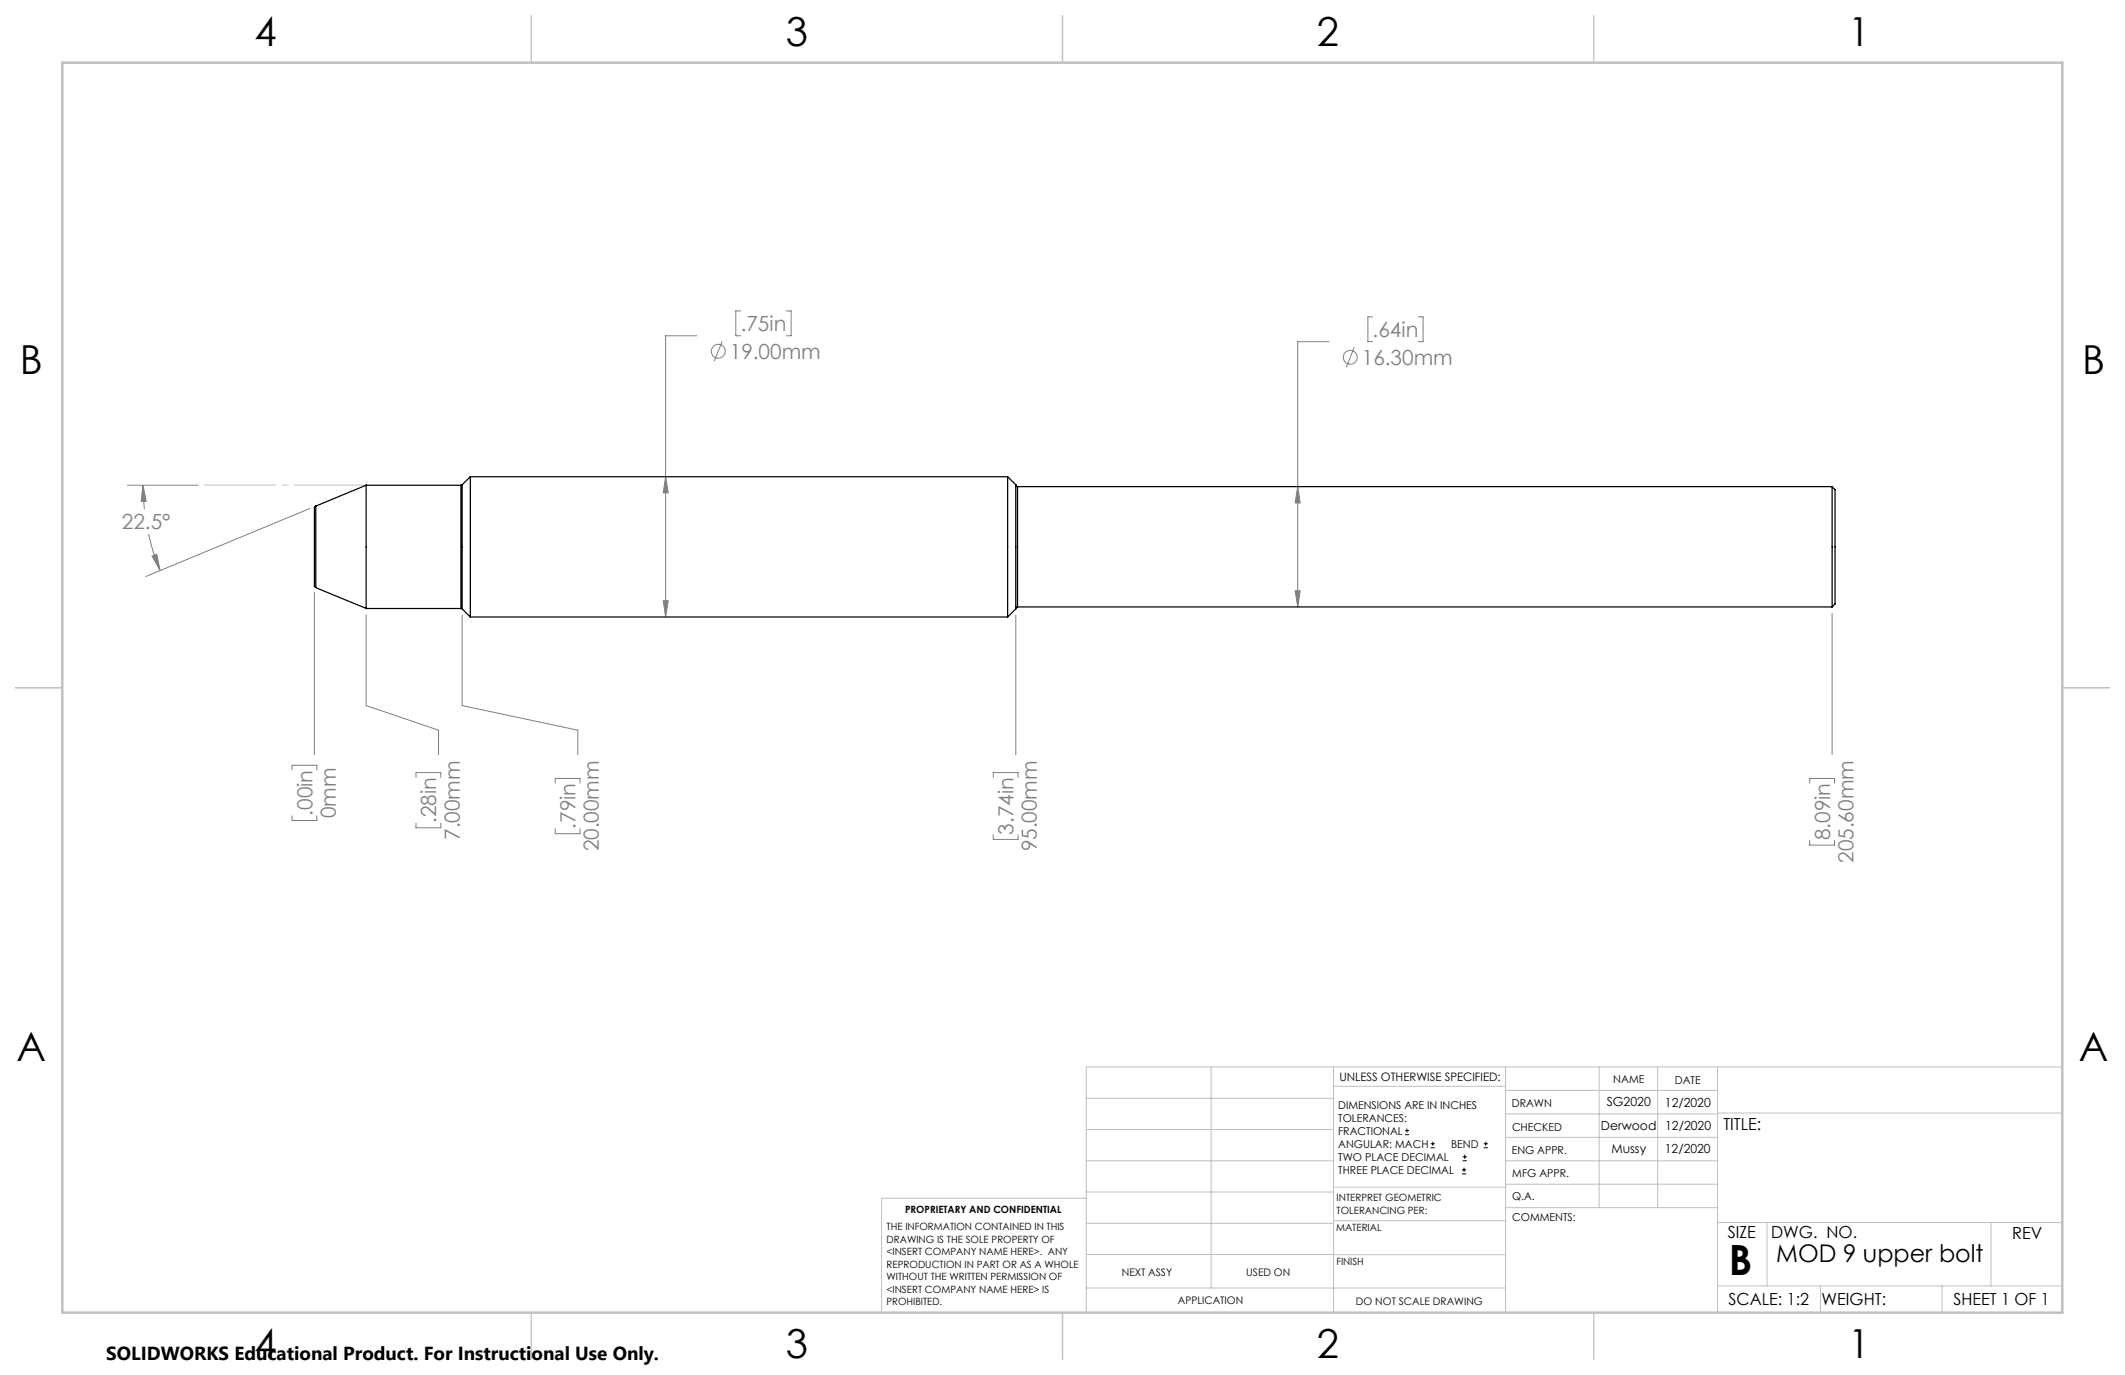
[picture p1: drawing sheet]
<svg xmlns="http://www.w3.org/2000/svg" width="432mm" height="279mm" viewBox="0 0 432 279" stroke-linecap="round" stroke-linejoin="round" font-family="sans-serif">
<g fill="none" stroke="#808080" stroke-width=".2">
<path d="M141.6 68.2h-6.3v57.2M146.8 69.4l-1.7 4M150.5 63.2h-1v5h1M159.8 63.2h1v5h-1M270.1 69.4h-6.4v53.9M275.2 70.6l-1.6 4M278.9 64.4h-.9v5h.9M288.2 64.4h1v5h-1M25.9 98.6h14.3M29.1 98.6l.6 3.3h-1zM29.1 98.6l.3 4.9M135.3 96.9l.5 3.3h-1z"/>
<path d="M263.7 98.9l.5 3.3h-1zM30.2 108.5a39.9 39.9 0 0 0 2.3 7.4M30.9 113l1-.4 .6 3.3zM63 103.3l-33.4 13.9M63.9 120.4v33M74.4 124.9v18.5l14.7 5v5M93.9 125v18.4l23.5 5v5M134.8 122.1h1l-.5 3.3zM206.4 125v28.4M263.2 120.1h1l-.5 3.2zM372.3 124.6v28.8M59.3 156.5v-1h5.1v1"/>
<path d="M84.5 158v-1h5.1v1M112.8 159.1v-.9h5.1v.9M201.8 158v-1h5.1v1M367.7 159.1v-.9h5.1v.9M59.3 165.8v.9h5.1v-.9M84.5 167.3v.9h5.1v-.9M112.8 168.4v1h5.1v-1M201.8 169.6v1h5.1v-1M367.7 170.8v.9h5.1v-.9"/>
<circle cx="145.9" cy="71.4" r="1.41"/>
<circle cx="274.4" cy="72.6" r="1.4"/>
</g>
<g fill="none" stroke="#000" stroke-width=".2">
<path d="M285.5 230.6h.8M285.5 229.7h.8M285.9 229.3v.9M290.7 233.2h.8M290.7 232.4h.8M291.1 232v.8M297.1 238.5h.8M297.1 237.7h.8M297.2 235.9h.9M297.2 235.1h.9M297.5 237.3v.8M297.6 234.6v.9"/>
<path d="M301.5 233.2h.8M301.5 232.4h.8M301.9 232v.8"/>
</g>
<path d="M74.4 98.6h-32.9" fill="none" stroke="#c0c0c0" stroke-width=".2" stroke-dasharray="15.2 1.3 1.3 1.3" stroke-dashoffset=".7"/>
<g fill="none" stroke="#c0c0c0" stroke-width=".2">
<path d="M246.1 216.8v44.9M271 216.8v49.9M305.9 216.8v49.9M324.9 216.8v28.6M336.8 216.8v28.6M349 216.8v49.9M419.1 216.8h-198.4v49.9M220.7 235.9h50.3M220.7 229.5h50.3M220.7 223.2h50.3M271 220.7h34.9M305.9 231.1h43.1"/>
<path d="M305.9 226.3h43.1M305.9 221.6h43.1M305.9 235.9h43.1M349 226.2h70.1M220.7 248.6h50.3M220.7 242.2h50.3M220.7 254.9h50.3M220.7 243.5h-41.6v23.2M271 255h34.9M271 248.1h35M271 241.2h35M305.9 240.6h43.1"/>
<path d="M306 245.4h43M349 248.4h70.1M359.1 248.4v12.9M404.6 248.4v12.9M220.7 261.7h85.2M349 261.3h70.1M369.9 261.3v5.4M394.6 261.3v5.4"/>
</g>
<path d="M108 3.2v9.5M215.9 3.2v9.5M323.8 3.2v9.5M3.1 139.7h9.6M419.1 139.7h9.5M108 266.7v9.6M215.9 266.7v9.6M323.8 266.7v9.6" fill="none" stroke="#c0c0c0" stroke-width=".25"/>
<path d="M12.7 12.7h406.4v254h-406.4z" fill="none" stroke="#c0c0c0" stroke-width=".5"/>
<g fill="#808080">
<path d="M29.1 98.6l.6 3.3h-1zM30.9 113l1-.4 .6 3.3z"/>
<path d="M134.8 122.1h1l-.5 3.3zM135.3 96.9l.5 3.3h-1zM263.7 98.9l.5 3.3h-1zM263.2 120.1h1l-.5 3.2z"/>
</g>
<g fill="none" stroke="#000" stroke-width=".25">
<path d="M74.5 98.6l-10.4 4.3M93.7 98.6h-19.3v25M93.7 98.6v25M93.9 98.5l-.2 .1M93.9 98.5v25.2M95.6 96.9v28.5M95.6 96.9h109.2M95.6 96.9l-1.7 1.6M204.8 96.9v28.5M204.8 96.9l1.6 1.6M206.4 98.5l.1 .3 .3 .1M206.4 98.5v25.2"/>
<path d="M206.8 98.9v24.4M206.8 98.9h165.5M372.3 98.9l.6 .6v23.2l-.6 .6M372.3 98.9v24.4M63.9 103.1l.3-.3v16.6l-.3-.3zM64.1 119.4l10.4 4.2M74.4 123.6h19.3M93.7 123.6l.2 .1M93.9 123.7l1.7 1.7M95.6 125.4h109.2M206.4 123.7l-1.6 1.7M206.8 123.3l-.3 .1-.1 .3"/>
<path d="M206.8 123.3h165.5"/>
</g>
<text font-size="8.5" x="351.3" y="259">B</text>
<g font-size="8.1">
<text x="51.7" y="9.3">4</text>
<text x="159.7" y="9.3">3</text>
<text x="267.6" y="9.3">2</text>
<text x="375.6" y="9.3">1</text>
<text x="4" y="76">B</text>
<text x="423.1" y="76">B</text>
<text x="3.3" y="215.7">A</text>
<text x="422.4" y="215.7">A</text>
<text x="51.7" y="276">4</text>
<text x="159.7" y="276">3</text>
<text x="267.6" y="276">2</text>
<text x="375.6" y="276">1</text>
</g>
<text font-size="4.9" x="360.9" y="256.5">MOD 9 upper bolt</text>
<g font-size="4.2" fill="#808080">
<text x="150.5" y="67.3">.75in</text>
<text x="278.9" y="68.5">.64in</text>
<text x="148.3" y="73">19.00mm</text>
<text x="276.7" y="74.2">16.30mm</text>
<text x="24.8" y="107.6">22.5°</text>
<text x="63.5" y="165.7" transform="rotate(-90 63.5 165.7)">.00in</text>
<text x="68.2" y="166.2" transform="rotate(-90 68.2 166.2)">0mm</text>
<text x="88.7" y="167.2" transform="rotate(-90 88.7 167.2)">.28in</text>
<text x="93.4" y="170.7" transform="rotate(-90 93.4 170.7)">7.00mm</text>
<text x="117" y="168.4" transform="rotate(-90 117 168.4)">.79in</text>
<text x="121.7" y="173" transform="rotate(-90 121.7 173)">20.00mm</text>
<text x="206" y="169.6" transform="rotate(-90 206 169.6)">3.74in</text>
<text x="210.7" y="173" transform="rotate(-90 210.7 173)">95.00mm</text>
<text x="371.9" y="170.8" transform="rotate(-90 371.9 170.8)">8.09in</text>
<text x="376.6" y="175.4" transform="rotate(-90 376.6 175.4)">205.60mm</text>
</g>
<text font-size="3.8" x="21.6" y="276.3">SOLIDWORKS Educational Product. For Instructional Use Only.</text>
<g font-size="3.4">
<text x="350.2" y="229.5">TITLE:</text>
<text x="351.1" y="251.6">SIZE</text>
<text x="359.9" y="251.6">DWG. NO.</text>
<text x="408.9" y="251.7">REV</text>
<text x="351.2" y="265.2">SCALE: 1:2</text>
<text x="370.1" y="265.3">WEIGHT:</text>
<text x="396.9" y="265.2">SHEET 1 OF 1</text>
</g>
<g font-size="2.5">
<text x="326.5" y="224.8">SG2020</text>
<text x="338.3" y="224.9">12/2020</text>
<text x="325.3" y="229.6">Derwood</text>
<text x="338.4" y="229.7">12/2020</text>
<text x="327.4" y="234.4">Mussy</text>
<text x="338.3" y="234.3">12/2020</text>
</g>
<text font-size="2.4" x="272.2" y="219.7">UNLESS OTHERWISE SPECIFIED:</text>
<g font-size="2.2">
<text x="327.8" y="220.1">NAME</text>
<text x="340.3" y="220.2">DATE</text>
<text x="271.9" y="225.3">DIMENSIONS ARE IN INCHES</text>
<text x="271.9" y="227.9">TOLERANCES:</text>
<text x="307.2" y="224.9">DRAWN</text>
<text x="271.9" y="230.6">FRACTIONAL</text>
<text x="271.9" y="233.2">ANGULAR: MACH</text>
<text x="294.9" y="233.2">BEND</text>
<text x="307.3" y="229.8">CHECKED</text>
<text x="271.9" y="235.9">TWO PLACE DECIMAL</text>
<text x="271.9" y="238.5">THREE PLACE DECIMAL</text>
<text x="307.2" y="234.5">ENG APPR.</text>
<text x="307.3" y="239.2">MFG APPR.</text>
<text x="307.3" y="243.9">Q.A.</text>
<text x="307.3" y="248.1">COMMENTS:</text>
</g>
<g font-size="2.1">
<text x="227.9" y="259.2">NEXT ASSY</text>
<text x="253.3" y="259.2">USED ON</text>
<text x="239.3" y="265">APPLICATION</text>
<text x="275.5" y="265.1">DO NOT SCALE DRAWING</text>
</g>
<g font-size="2">
<text x="271.6" y="244.1">INTERPRET GEOMETRIC</text>
<text x="180.2" y="250">THE INFORMATION CONTAINED IN THIS</text>
<text x="183.9" y="246.4">PROPRIETARY AND CONFIDENTIAL</text>
<text x="271.5" y="250.2">MATERIAL</text>
<text x="271.6" y="246.6">TOLERANCING PER:</text>
<text x="180.2" y="252.5">DRAWING IS THE SOLE PROPERTY OF</text>
<text x="180.2" y="255.1">&lt;INSERT COMPANY NAME HERE&gt;. ANY</text>
<text x="180.2" y="257.6">REPRODUCTION IN PART OR AS A WHOLE</text>
<text x="271.5" y="257">FINISH</text>
<text x="180.2" y="260.1">WITHOUT THE WRITTEN PERMISSION OF</text>
<text x="180.2" y="262.6">&lt;INSERT COMPANY NAME HERE&gt; IS</text>
<text x="180.2" y="265.2">PROHIBITED.</text>
</g>
</svg>
